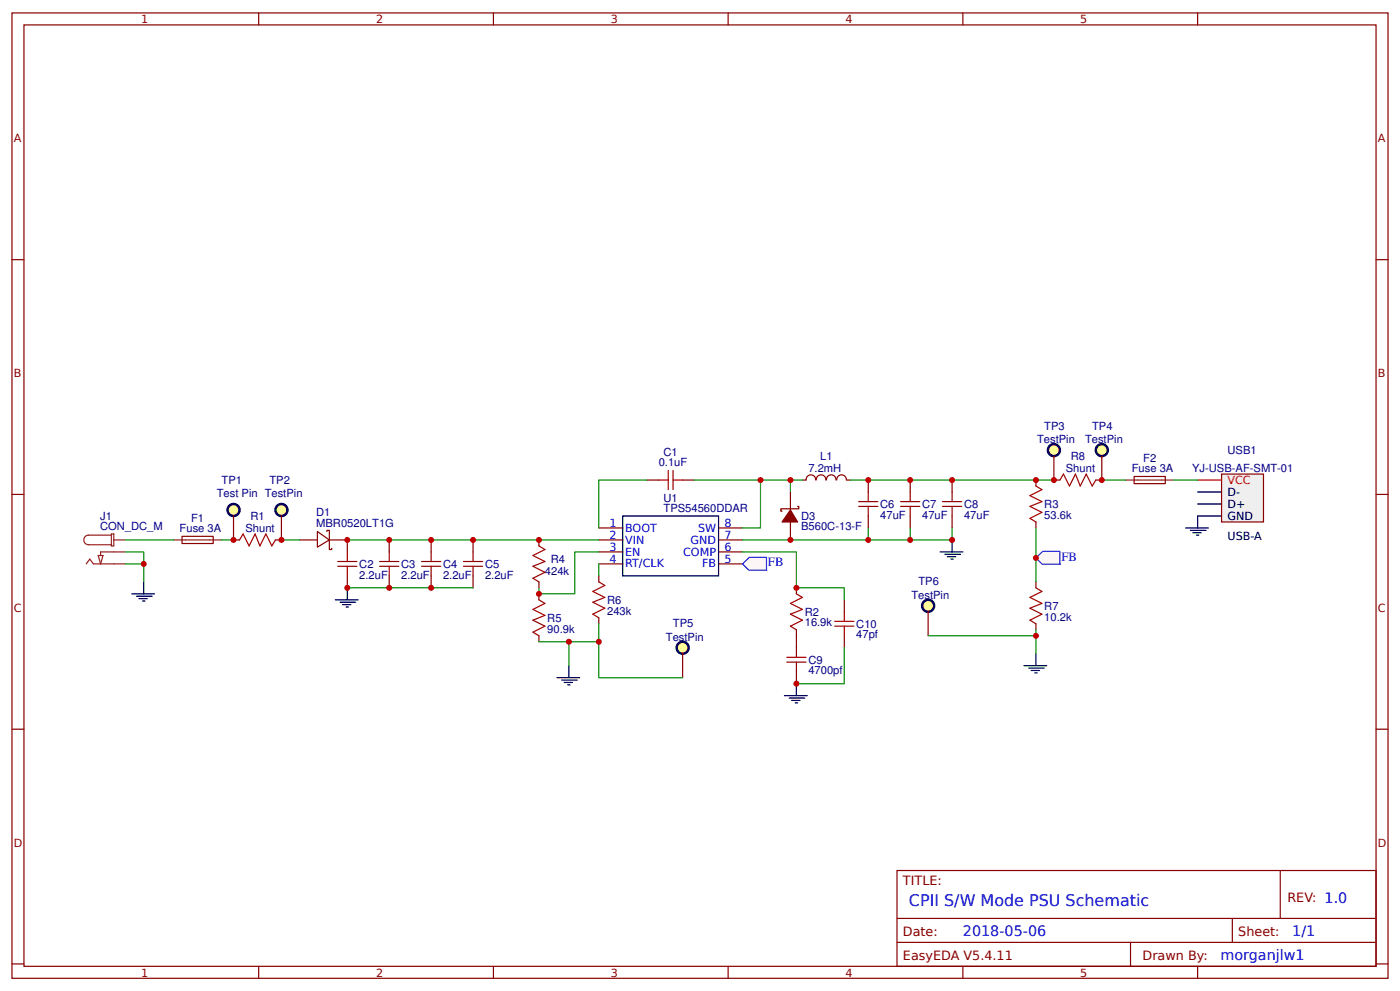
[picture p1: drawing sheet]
<svg xmlns="http://www.w3.org/2000/svg" width="309mm" height="219mm" viewBox="0 0 309 219" stroke-linecap="round" stroke-linejoin="round" font-family="sans-serif">
<g fill="none" stroke="#800" stroke-width=".26">
<path d="M2.6 2.9h304.1v213.2h-304.1zM5.3 5.5h298.7v208h-298.7zM57.1 2.9v2.6M109 2.9v2.6M160.9 2.9v2.6M212.7 2.9v2.6M264.6 2.9v2.6M2.6 57.4h2.7M304 57.4h2.7M2.6 109.2h2.7M66.1 119.3h4M70.1 117.4l2.7 1.9-2.7 1.6z"/>
<path d="M72.2 117.4v-.2h.6v4.2h.5v-.3M72.8 119.3h3.9M132.3 116.6h5.3M132.3 119.3h5.3M142.9 106h2.6M150.8 106h2.7M158.7 116.6h5.3M158.7 119.3h5.3M304 109.2h2.7M132.3 121.9h5.3M132.3 124.6h5.3M158.7 121.9h5.3"/>
<path d="M158.7 124.6h5.3M2.6 161.1h2.7M304 161.1h2.7M198.2 192.3h105.8v21.2h-105.8zM282.8 192.3v10.6M2.6 212.9h2.7M57.1 213.5v2.6M109 213.5v2.6M160.9 213.5v2.6M198.2 202.9h105.8M198.2 208.2h105.8M212.7 213.5v2.6"/>
<path d="M249.8 208.2v5.3M264.6 213.5v2.6M272.3 202.9v5.3M304 212.9h2.7"/>
</g>
<path d="M137.6 114h21.1v13.2h-21.1zM29.1 131.2h5M30.2 131.7h3.4M30.7 132.2h1.8M31.5 132.8h.5M31.7 128.5v2.7" fill="none" stroke="#000" stroke-width=".26"/>
<path d="M24.6 118.2h-5a1.06 1.06 0 0 0-1.1 1.1 1.06 1.06 0 0 0 1.1 1h5M24.6 118h.5v2.6h-.5zM25.1 119.3h2.7M19 124.6l.8-1.1 .8 1.1h7.2M21.7 122.7h1.1l-.6 1.9zM27.8 121.9h-5.6v.8" fill="none" stroke="#8d2323" stroke-width=".26"/>
<path d="M145.5 106h2.1M147.6 103.9v4.3M148.7 103.9v4.3M148.7 106h2.1" fill="none" stroke="#a00000" stroke-width=".26"/>
<path d="M27.8 121.9h3.9v6.6M27.8 124.6h3.9" fill="none" stroke="#080" stroke-width=".26"/>
<path d="M269.9 104.7h9.2v10.6h-9.2z" fill="#efefef" stroke="#800" stroke-width=".26"/>
<path d="M264.6 106h5.3" fill="none" stroke="#f00" stroke-width=".26"/>
<path d="M264.6 108.7h5.3M264.6 111.3h5.3M264.6 114h5.3" fill="none" stroke="#000" stroke-width=".26"/>
<circle cx="51.6" cy="112.7" r="1.32" fill="#ff9" stroke="#000" stroke-width=".53"/>
<path d="M51.6 114v5.3" fill="none" stroke="#800" stroke-width=".26"/>
<circle cx="62.2" cy="112.7" r="1.32" fill="#ff9" stroke="#000" stroke-width=".53"/>
<path d="M62.2 114v5.3" fill="none" stroke="#800" stroke-width=".26"/>
<circle cx="232.8" cy="99.4" r="1.32" fill="#ff9" stroke="#000" stroke-width=".53"/>
<path d="M232.8 100.8v5.2" fill="none" stroke="#800" stroke-width=".26"/>
<circle cx="243.4" cy="99.4" r="1.32" fill="#ff9" stroke="#000" stroke-width=".53"/>
<g fill="none" stroke="#800" stroke-width=".26">
<path d="M40.2 118.5h6.9v1.5l-6.9 .1zM76.7 119.3v2.6M86 119.3v2.6M95.2 119.3v2.6M104.5 119.3v2.6M119.1 119.3v1.3M177.3 106h.8M178.1 106a1.06 1.06 0 0 1 1-1.1 1.06 1.06 0 0 1 1.1 1.1M180.3 106a1.06 1.06 0 0 1 1.1-1.1 1.06 1.06 0 0 1 1 1.1M182.6 106a1.06 1.06 0 0 1 1-1.1 1.06 1.06 0 0 1 1.1 1.1M184.9 106a1.06 1.06 0 0 1 1-1.1 1.06 1.06 0 0 1 1.1 1.1M187.1 106h.8"/>
<path d="M191.8 106v2.7M191.8 114v2.6M201.1 106v2.7M201.1 114v2.6M210.3 106v2.7M210.3 114v2.6M243.4 100.8v5.2M250.6 105.3h6.8v1.5h-6.8zM76.7 127.2v2.7M86 127.2v2.7M95.2 127.2v2.7M104.5 127.2v2.7"/>
<path d="M119.1 128.5v1.4M119.1 131.2v1.3M132.3 127.2v1.3M132.3 136.5v1.3M119.1 140.4v1.4"/>
</g>
<path d="M38.4 119.3h10.5M248.7 106h10.6" fill="none" stroke="#8d2323" stroke-width=".26"/>
<g fill="none" stroke="#080" stroke-width=".26">
<path d="M27.8 119.3h10.6M142.9 106h-10.6v10.6M153.5 106h14.5v10.6h-4M168 106h6.6M177.3 106h-2.7v2.7M187.9 106h44.9M191.8 116.6v2.7M201.1 116.6v2.7M210.3 116.6v2.7h-46.3M243.4 106h5.3M259.3 106h5.3M76.7 129.9h27.8"/>
<path d="M132.3 137.8v4h-6.6M132.3 121.9h-5.3v9.3h-7.9v-1.3M132.3 124.6v2.6M119.1 141.8h6.6v5.3"/>
</g>
<g fill="none" stroke="#000" stroke-width=".26">
<path d="M210.3 119.3v2.6M261.9 116.6h5.1M263 117.2h3.4M263.5 117.7h1.9M264.3 118.2h.5M264.6 114v2.6M74.1 132.5h5M75.1 133h3.5M75.7 133.6h1.8M76.5 134.1h.5M76.7 129.9v2.6M207.7 121.9h5"/>
<path d="M208.8 122.4h3.4M209.3 123h1.8M210.1 123.5h.5M123 149.7h5.1M124.1 150.2h3.4M124.6 150.8h1.9M125.4 151.3h.5M125.7 147.1v2.6"/>
</g>
<g fill="none" stroke="#a00000" stroke-width=".26">
<path d="M189.7 111.9h4.2M189.7 110.8h4.2M191.8 108.7v2.1M191.8 111.9v2.1M199 111.9h4.2M199 110.8h4.2M201.1 108.7v2.1M201.1 111.9v2.1M208.2 111.9h4.3M208.2 110.8h4.3M210.3 108.7v2.1M210.3 111.9v2.1"/>
<path d="M74.6 125.1h4.2M74.6 124h4.2M76.7 121.9v2.1M76.7 125.1v2.1M83.9 125.1h4.2M83.9 124h4.2M86 121.9v2.1M86 125.1v2.1M93.1 125.1h4.3M93.1 124h4.3M95.2 121.9v2.1M95.2 125.1v2.1"/>
<path d="M102.4 125.1h4.2M102.4 124h4.2M104.5 121.9v2.1M104.5 125.1v2.1M119.1 120.6l1.3 .8-2.7 1.3 2.7 1.3-2.7 1.1 2.7 1.3-2.7 1.3 1.4 .8M119.1 132.5l1.3 .8-2.7 1.3 2.7 1.3-2.7 1.1 2.7 1.3-2.7 1.3 1.4 .8M132.3 128.5l1.3 .8-2.6 1.4 2.6 1.3-2.6 1 2.6 1.4-2.6 1.3 1.3 .8"/>
</g>
<path d="M164 124.6l1.6-1.5h3.7l.1 2.9h-4z" fill="#fff7f8" stroke="#430aff" stroke-width=".26"/>
<path d="M228.9 107.4l1.3 .8-2.7 1.3 2.7 1.3-2.7 1.1 2.7 1.3-2.7 1.3 1.4 .8M228.9 129.9l1.3 .8-2.7 1.3 2.7 1.3-2.7 1.1 2.7 1.3-2.7 1.3 1.4 .8" fill="none" stroke="#a00000" stroke-width=".26"/>
<path d="M228.9 106v1.4M228.9 115.3v1.3M228.9 128.5v1.4M228.9 137.8v1.3" fill="none" stroke="#800" stroke-width=".26"/>
<path d="M228.9 116.6v11.9" fill="none" stroke="#080" stroke-width=".26"/>
<path d="M226.2 147.1h5M227.3 147.6h3.4M227.8 148.1h1.9M228.6 148.6h.5M228.9 144.4v2.7" fill="none" stroke="#000" stroke-width=".26"/>
<path d="M228.9 123.2l1.5-1.4h3.8v2.8h-3.9z" fill="#fff7f8" stroke="#430aff" stroke-width=".26"/>
<circle cx="150.8" cy="143.1" r="1.32" fill="#ff9" stroke="#000" stroke-width=".53"/>
<path d="M150.8 144.4v5.3" fill="none" stroke="#800" stroke-width=".26"/>
<path d="M132.3 141.8v7.9h18.5" fill="none" stroke="#080" stroke-width=".26"/>
<circle cx="205.1" cy="133.8" r="1.32" fill="#ff9" stroke="#000" stroke-width=".53"/>
<g fill="none" stroke="#800" stroke-width=".26">
<path d="M51.6 119.3h1.3M60.9 119.3h1.3M174.6 108.7v4M174.6 115.3v4M176.2 111.9h.3v.5h-4v.5h.3M232.8 106h1.4M242.1 106h1.3M175.9 129.9v1.3M175.9 139.1v4M186.5 132.5v2.6M205.1 135.1v5.3M175.9 148.4v2.6"/>
<path d="M186.5 140.4v2.7"/>
</g>
<path d="M48.9 119.3h2.7M62.2 119.3h3.9M76.7 119.3h55.6M164 121.9h11.9v8h10.6v2.6M228.9 139.1v1.3M186.5 143.1v7.9h-10.6M205.1 140.4h23.8v4" fill="none" stroke="#080" stroke-width=".26"/>
<path d="M52.9 119.3l.8-1.3 1.3 2.6 1.4-2.6 1 2.6 1.3-2.6 1.4 2.6 .8-1.3M234.2 106l.7-1.3 1.4 2.7 1.3-2.7 1.1 2.7 1.3-2.7 1.3 2.7 .8-1.4M175.9 131.2l1.4 .8-2.7 1.3 2.7 1.3-2.7 1.1 2.7 1.3-2.7 1.3 1.3 .8M184.4 138.3h4.2M184.4 137.3h4.2M186.5 135.1v2.2M186.5 138.3v2.1M173.8 146.3h4.3M173.8 145.2h4.3M175.9 143.1v2.1M175.9 146.3v2.1" fill="none" stroke="#a00000" stroke-width=".26"/>
<path d="M174.6 112.7l1.6 2.6h-3.4z" fill="#800" stroke="#800" stroke-width=".26"/>
<path d="M173.3 153.7h5M174.4 154.2h3.4M174.9 154.7h1.8M175.7 155.3h.5M175.9 151v2.7" fill="none" stroke="#000" stroke-width=".26"/>
<g fill="#c00">
<circle cx="175.9" cy="151" r=".66"/>
<circle cx="76.7" cy="119.3" r=".66"/>
<circle cx="119.1" cy="119.3" r=".66"/>
<circle cx="86" cy="119.3" r=".66"/>
<circle cx="95.2" cy="119.3" r=".66"/>
<circle cx="104.5" cy="119.3" r=".66"/>
<circle cx="119.1" cy="131.2" r=".66"/>
<circle cx="51.6" cy="119.3" r=".66"/>
<circle cx="174.6" cy="119.3" r=".66"/>
<circle cx="228.9" cy="140.4" r=".66"/>
<circle cx="191.8" cy="119.3" r=".66"/>
<circle cx="191.8" cy="106" r=".66"/>
<circle cx="201.1" cy="106" r=".66"/>
<circle cx="168" cy="106" r=".66"/>
<circle cx="174.6" cy="106" r=".66"/>
<circle cx="76.7" cy="129.9" r=".66"/>
<circle cx="31.7" cy="124.6" r=".66"/>
<circle cx="125.7" cy="141.8" r=".66"/>
<circle cx="95.2" cy="129.9" r=".66"/>
<circle cx="86" cy="129.9" r=".66"/>
<circle cx="201.1" cy="119.3" r=".66"/>
<circle cx="210.3" cy="119.3" r=".66"/>
<circle cx="210.3" cy="106" r=".66"/>
<circle cx="228.9" cy="106" r=".66"/>
<circle cx="228.9" cy="123.2" r=".66"/>
<circle cx="132.3" cy="141.8" r=".66"/>
<circle cx="232.8" cy="106" r=".66"/>
<circle cx="243.4" cy="106" r=".66"/>
<circle cx="62.2" cy="119.3" r=".66"/>
<circle cx="175.9" cy="129.9" r=".66"/>
</g>
<text font-size="3.5" fill="#00f" x="200.8" y="200.2">CPII S/W Mode PSU Schematic</text>
<g font-size="3.2" fill="#00f">
<text x="212.7" y="206.9">2018-05-06</text>
<text x="285.5" y="206.9">1/1</text>
<text x="269.6" y="212.1">morganjlw1</text>
</g>
<g font-size="2.8" fill="#00f">
<text x="169.7" y="125.1">FB</text>
<text x="234.5" y="123.8">FB</text>
</g>
<g font-size="2.8" fill="#800">
<text x="199.5" y="195.5">TITLE:</text>
<text x="284.4" y="199.2">REV: 1.0</text>
<text x="199.5" y="206.9">Date:</text>
<text x="273.6" y="206.9">Sheet:</text>
<text x="199.5" y="212.1">EasyEDA V5.4.11</text>
<text x="252.4" y="212.1">Drawn By:</text>
</g>
<g font-size="2.5" fill="#800">
<text x="31.2" y="5.1">1</text>
<text x="83.1" y="5.1">2</text>
<text x="134.9" y="5.1">3</text>
<text x="186.8" y="5.1">4</text>
<text x="238.7" y="5.1">5</text>
<text x="3" y="31.4">A</text>
<text x="304.4" y="31.4">A</text>
<text x="3" y="83.3">B</text>
<text x="304.4" y="83.3">B</text>
<text x="3" y="135.1">C</text>
<text x="304.4" y="135.1">C</text>
<text x="3" y="187">D</text>
<text x="304.4" y="187">D</text>
<text x="31.2" y="215.7">1</text>
<text x="83.1" y="215.7">2</text>
<text x="134.9" y="215.7">3</text>
<text x="186.8" y="215.7">4</text>
<text x="238.7" y="215.7">5</text>
</g>
<g font-size="2.5" fill="#000080">
<text x="230.7" y="94.9">TP3</text>
<text x="241.3" y="94.9">TP4</text>
<text x="146.6" y="100.7">C1</text>
<text x="181.2" y="101.7">L1</text>
<text x="229.1" y="97.8">TestPin</text>
<text x="236.5" y="101.5">R8</text>
<text x="239.7" y="97.8">TestPin</text>
<text x="271.2" y="100.2">USB1</text>
<text x="48.9" y="107">TP1</text>
<text x="59.5" y="107">TP2</text>
<text x="145.5" y="103">0.1uF</text>
<text x="178.6" y="104.3">7.2mH</text>
<text x="235.5" y="104.2">Shunt</text>
<text x="250" y="104.3">Fuse 3A</text>
<text x="252.6" y="102">F2</text>
<text x="263.4" y="104.2">YJ-USB-AF-SMT-01</text>
<text x="47.9" y="109.7">Test Pin TestPin</text>
<text x="69.9" y="114">D1</text>
<text x="146.6" y="113.2">TPS54560DDAR</text>
<text x="146.6" y="110.8">U1</text>
<text x="194.5" y="112.2">C6</text>
<text x="203.7" y="112.2">C7</text>
<text x="213" y="112.2">C8</text>
<text x="230.7" y="112.2">R3</text>
<text x="22.1" y="117.2">CON_DC_M</text>
<text x="22.1" y="114.8">J1</text>
<text x="39.7" y="117.6">Fuse 3A</text>
<text x="42.2" y="115.3">F1</text>
<text x="54.2" y="117.4">Shunt</text>
<text x="55.3" y="114.8">R1</text>
<text x="69.9" y="116.4">MBR0520LT1G</text>
<text x="177" y="117.2">B560C-13-F</text>
<text x="177" y="114.8">D3</text>
<text x="194.5" y="114.6">47uF</text>
<text x="203.7" y="114.6">47uF</text>
<text x="213" y="114.6">47uF</text>
<text x="230.7" y="114.6">53.6k</text>
<text x="79.4" y="125.4">C2</text>
<text x="88.6" y="125.4">C3</text>
<text x="97.9" y="125.4">C4</text>
<text x="107.2" y="125.4">C5</text>
<text x="121.7" y="124.4">R4</text>
<text x="79.4" y="127.8">2.2uF</text>
<text x="88.6" y="127.8">2.2uF</text>
<text x="97.9" y="127.8">2.2uF</text>
<text x="107.2" y="127.8">2.2uF</text>
<text x="120.4" y="127.1">424k</text>
<text x="202.9" y="129.3">TP6</text>
<text x="120.9" y="137.3">R5</text>
<text x="134.1" y="135.8">243k</text>
<text x="134.1" y="133.4">R6</text>
<text x="177.8" y="136">R2</text>
<text x="201.3" y="132.2">TestPin</text>
<text x="230.7" y="137.1">10.2k</text>
<text x="230.7" y="134.7">R7</text>
<text x="120.9" y="139.7">90.9k</text>
<text x="147.1" y="141.5">TestPin</text>
<text x="148.7" y="138.6">TP5</text>
<text x="177.8" y="138.4">16.9k</text>
<text x="189.2" y="141">47pf</text>
<text x="189.2" y="138.7">C10</text>
<text x="178.6" y="149">4700pf</text>
<text x="178.6" y="146.6">C9</text>
</g>
<text font-size="2.5" fill="#f00" x="271.2" y="106.8">VCC</text>
<g font-size="2.5">
<text x="271.2" y="109.5">D-</text>
<text x="271.2" y="112.1">D+</text>
<text x="271.2" y="114.8">GND</text>
<text x="271.2" y="119.3">USB-A</text>
</g>
<g font-size="2.5" fill="#00f">
<text x="134.7" y="116.4">1</text>
<text x="134.7" y="119">2</text>
<text x="138.1" y="117.4">BOOT</text>
<text x="154.2" y="117.4">SW</text>
<text x="160.1" y="119">7</text>
<text x="160.1" y="116.4">8</text>
<text x="134.7" y="121.7">3</text>
<text x="134.7" y="124.3">4</text>
<text x="138.1" y="120.1">VIN</text>
<text x="138.1" y="122.7">EN</text>
<text x="138.1" y="125.4">RT/CLK</text>
<text x="150.9" y="122.7">COMP</text>
<text x="152.6" y="120.1">GND</text>
<text x="155.1" y="125.4">FB</text>
<text x="160.1" y="124.3">5</text>
<text x="160.1" y="121.7">6</text>
</g>
</svg>
